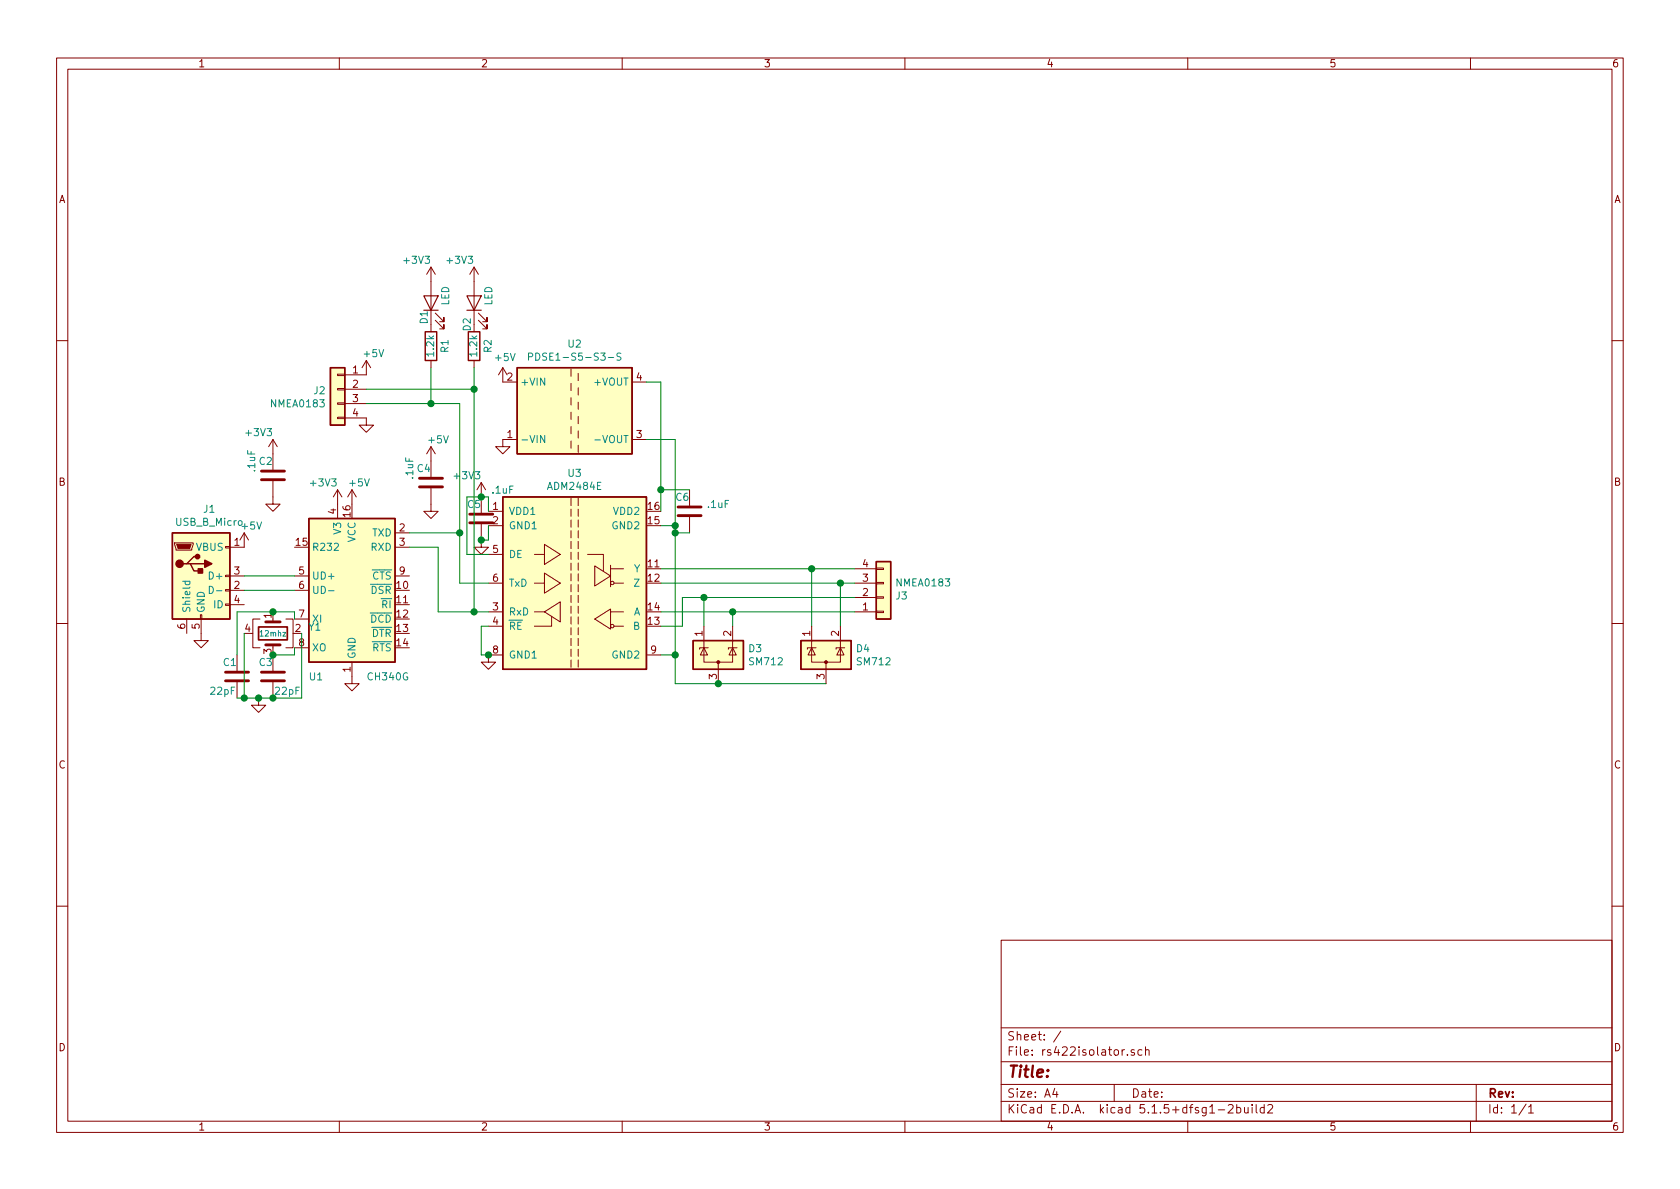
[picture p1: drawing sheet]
EESchema Schematic File Version 4
EELAYER 30 0
EELAYER END
$Descr A4 11693 8268
encoding utf-8
Sheet 1 1
Title ""
Date ""
Rev ""
Comp ""
Comment1 ""
Comment2 ""
Comment3 ""
Comment4 ""
$EndDescr
$Comp
L Interface_UART:ADM2484E U3
U 1 1
P 4000 4050
F 0 "U3" H 4000 4817 50  0000 C CNN
F 1 "ADM2484E" H 4000 4726 50  0000 C CNN
F 2 "Package_SO:SOIC-16W_7.5x10.3mm_P1.27mm" H 4000 3350 50  0001 C CNN
F 3 "https://www.analog.com/media/en/technical-documentation/data-sheets/ADM2484E.pdf" H 3250 4100 50  0001 C CNN
F 4 "C60412" H 4000 4050 50  0001 C CNN "LCSC"
	1    4000 4050
	1    0    0    -1  
$EndComp
$Comp
L Regulator_Switching:CRE1S0305S3C U2
U 1 1
P 4000 2850
F 0 "U2" H 4000 3317 50  0000 C CNN
F 1 "PDSE1-S5-S3-S" H 4000 3226 50  0000 C CNN
F 2 "Converter_DCDC:Converter_DCDC_muRata_CRE1xxxxxx3C_THT" H 4000 2450 50  0001 C CNN
F 3 "http://power.murata.com/datasheet?/data/power/ncl/kdc_cre1.pdf" H 4000 2350 50  0001 C CNN
	1    4000 2850
	1    0    0    -1  
$EndComp
$Comp
L Interface_USB:CH340G U1
U 1 1
P 2450 4100
F 0 "U1" H 2200 3500 50  0000 C CNN
F 1 "CH340G" H 2700 3500 50  0000 C CNN
F 2 "Package_SO:SOIC-16_3.9x9.9mm_P1.27mm" H 2500 3550 50  0001 L CNN
F 3 "http://www.datasheet5.com/pdf-local-2195953" H 2100 4900 50  0001 C CNN
F 4 "C14267" H 2450 4100 50  0001 C CNN "LCSC"
	1    2450 4100
	1    0    0    -1  
$EndComp
$Comp
L power:GND #PWR0101
U 1 1
P 3400 4550
F 0 "#PWR0101" H 3400 4300 50  0001 C CNN
F 1 "GND" H 3405 4377 50  0001 C CNN
F 2 "" H 3400 4550 50  0001 C CNN
F 3 "" H 3400 4550 50  0001 C CNN
	1    3400 4550
	1    0    0    -1  
$EndComp
$Comp
L power:GND #PWR0102
U 1 1
P 2450 4700
F 0 "#PWR0102" H 2450 4450 50  0001 C CNN
F 1 "GND" H 2455 4527 50  0001 C CNN
F 2 "" H 2450 4700 50  0001 C CNN
F 3 "" H 2450 4700 50  0001 C CNN
	1    2450 4700
	1    0    0    -1  
$EndComp
Wire Wire Line
	4500 3050 4700 3050
Wire Wire Line
	4700 3050 4700 3650
Wire Wire Line
	4700 3650 4600 3650
Wire Wire Line
	4600 3550 4600 3400
Wire Wire Line
	4600 2650 4500 2650
Wire Wire Line
	4600 4550 4700 4550
Wire Wire Line
	4700 4550 4700 3700
Connection ~ 4700 3650
$Comp
L Connector_Generic:Conn_01x04 J3
U 1 1
P 6150 4150
F 0 "J3" H 6230 4142 50  0000 L CNN
F 1 "NMEA0183" H 6230 4051 50  0000 L CNN
F 2 "rs422isolator:rs422connector" H 6150 4150 50  0001 C CNN
F 3 "~" H 6150 4150 50  0001 C CNN
	1    6150 4150
	1    0    0    1   
$EndComp
$Comp
L power:GND #PWR0103
U 1 1
P 3500 3050
F 0 "#PWR0103" H 3500 2800 50  0001 C CNN
F 1 "GND" H 3505 2877 50  0001 C CNN
F 2 "" H 3500 3050 50  0001 C CNN
F 3 "" H 3500 3050 50  0001 C CNN
	1    3500 3050
	1    0    0    -1  
$EndComp
$Comp
L power:+3V3 #PWR0104
U 1 1
P 2350 3500
F 0 "#PWR0104" H 2350 3350 50  0001 C CNN
F 1 "+3V3" H 2250 3650 50  0000 C CNN
F 2 "" H 2350 3500 50  0001 C CNN
F 3 "" H 2350 3500 50  0001 C CNN
	1    2350 3500
	1    0    0    -1  
$EndComp
$Comp
L power:+5V #PWR0105
U 1 1
P 2450 3500
F 0 "#PWR0105" H 2450 3350 50  0001 C CNN
F 1 "+5V" H 2500 3650 50  0000 C CNN
F 2 "" H 2450 3500 50  0001 C CNN
F 3 "" H 2450 3500 50  0001 C CNN
	1    2450 3500
	1    0    0    -1  
$EndComp
$Comp
L power:+5V #PWR0106
U 1 1
P 3500 2650
F 0 "#PWR0106" H 3500 2500 50  0001 C CNN
F 1 "+5V" H 3515 2823 50  0000 C CNN
F 2 "" H 3500 2650 50  0001 C CNN
F 3 "" H 3500 2650 50  0001 C CNN
	1    3500 2650
	1    0    0    -1  
$EndComp
$Comp
L power:GND #PWR0107
U 1 1
P 3350 3750
F 0 "#PWR0107" H 3350 3500 50  0001 C CNN
F 1 "GND" H 3355 3577 50  0001 C CNN
F 2 "" H 3350 3750 50  0001 C CNN
F 3 "" H 3350 3750 50  0001 C CNN
	1    3350 3750
	1    0    0    -1  
$EndComp
$Comp
L power:+3V3 #PWR0108
U 1 1
P 3350 3450
F 0 "#PWR0108" H 3350 3300 50  0001 C CNN
F 1 "+3V3" H 3250 3600 50  0000 C CNN
F 2 "" H 3350 3450 50  0001 C CNN
F 3 "" H 3350 3450 50  0001 C CNN
	1    3350 3450
	1    0    0    -1  
$EndComp
$Comp
L Connector:USB_B_Micro J1
U 1 1
P 1400 4000
F 0 "J1" H 1457 4467 50  0000 C CNN
F 1 "USB_B_Micro" H 1457 4376 50  0000 C CNN
F 2 "rs422isolator:USB_Mini-B_Tensility_54-00023_Vertical" H 1550 3950 50  0001 C CNN
F 3 "~" H 1550 3950 50  0001 C CNN
	1    1400 4000
	1    0    0    -1  
$EndComp
Wire Wire Line
	2050 4500 2050 4550
Wire Wire Line
	2050 4300 2050 4250
$Comp
L power:GND #PWR0109
U 1 1
P 1400 4400
F 0 "#PWR0109" H 1400 4150 50  0001 C CNN
F 1 "GND" H 1405 4227 50  0001 C CNN
F 2 "" H 1400 4400 50  0001 C CNN
F 3 "" H 1400 4400 50  0001 C CNN
	1    1400 4400
	1    0    0    -1  
$EndComp
$Comp
L power:+5V #PWR0110
U 1 1
P 3000 3200
F 0 "#PWR0110" H 3000 3050 50  0001 C CNN
F 1 "+5V" H 3050 3350 50  0000 C CNN
F 2 "" H 3000 3200 50  0001 C CNN
F 3 "" H 3000 3200 50  0001 C CNN
	1    3000 3200
	1    0    0    -1  
$EndComp
$Comp
L power:GND #PWR0111
U 1 1
P 3000 3500
F 0 "#PWR0111" H 3000 3250 50  0001 C CNN
F 1 "GND" H 3005 3327 50  0001 C CNN
F 2 "" H 3000 3500 50  0001 C CNN
F 3 "" H 3000 3500 50  0001 C CNN
	1    3000 3500
	1    0    0    -1  
$EndComp
$Comp
L power:GND #PWR0112
U 1 1
P 1900 3450
F 0 "#PWR0112" H 1900 3200 50  0001 C CNN
F 1 "GND" H 1905 3277 50  0001 C CNN
F 2 "" H 1900 3450 50  0001 C CNN
F 3 "" H 1900 3450 50  0001 C CNN
	1    1900 3450
	1    0    0    -1  
$EndComp
$Comp
L Device:C C2
U 1 1
P 1900 3300
F 0 "C2" H 1850 3400 50  0000 C CNN
F 1 ".1uF" V 1750 3400 50  0000 C CNN
F 2 "Capacitor_SMD:C_0805_2012Metric" H 1938 3150 50  0001 C CNN
F 3 "~" H 1900 3300 50  0001 C CNN
F 4 "C49678" H 1900 3300 50  0001 C CNN "LCSC"
	1    1900 3300
	1    0    0    -1  
$EndComp
$Comp
L power:+3V3 #PWR0113
U 1 1
P 1900 3150
F 0 "#PWR0113" H 1900 3000 50  0001 C CNN
F 1 "+3V3" H 1800 3300 50  0000 C CNN
F 2 "" H 1900 3150 50  0001 C CNN
F 3 "" H 1900 3150 50  0001 C CNN
	1    1900 3150
	1    0    0    -1  
$EndComp
$Comp
L Device:C C4
U 1 1
P 3000 3350
F 0 "C4" H 2950 3450 50  0000 C CNN
F 1 ".1uF" V 2850 3450 50  0000 C CNN
F 2 "Capacitor_SMD:C_0805_2012Metric" H 3038 3200 50  0001 C CNN
F 3 "~" H 3000 3350 50  0001 C CNN
F 4 "C49678" H 3000 3350 50  0001 C CNN "LCSC"
	1    3000 3350
	1    0    0    -1  
$EndComp
Wire Wire Line
	3400 4250 3300 4250
Wire Wire Line
	3050 4250 3050 3800
Wire Wire Line
	3050 3800 2850 3800
Wire Wire Line
	2850 3700 3200 3700
Wire Wire Line
	3200 3700 3200 4050
Wire Wire Line
	3200 4050 3400 4050
Wire Wire Line
	2050 4000 1700 4000
Wire Wire Line
	1700 4100 2050 4100
$Comp
L power:+5V #PWR0114
U 1 1
P 1700 3800
F 0 "#PWR0114" H 1700 3650 50  0001 C CNN
F 1 "+5V" H 1750 3950 50  0000 C CNN
F 2 "" H 1700 3800 50  0001 C CNN
F 3 "" H 1700 3800 50  0001 C CNN
	1    1700 3800
	1    0    0    -1  
$EndComp
$Comp
L power:GND #PWR0115
U 1 1
P 1800 4850
F 0 "#PWR0115" H 1800 4600 50  0001 C CNN
F 1 "GND" H 1805 4677 50  0001 C CNN
F 2 "" H 1800 4850 50  0001 C CNN
F 3 "" H 1800 4850 50  0001 C CNN
	1    1800 4850
	1    0    0    -1  
$EndComp
Wire Wire Line
	1900 4550 2050 4550
$Comp
L Device:C C1
U 1 1
P 1650 4700
F 0 "C1" H 1600 4800 50  0000 C CNN
F 1 "22pF" H 1550 4600 50  0000 C CNN
F 2 "Capacitor_SMD:C_0805_2012Metric" H 1688 4550 50  0001 C CNN
F 3 "~" H 1650 4700 50  0001 C CNN
F 4 "C1804" H 1650 4700 50  0001 C CNN "LCSC"
	1    1650 4700
	1    0    0    -1  
$EndComp
Wire Wire Line
	1900 4850 1800 4850
Connection ~ 1800 4850
Wire Wire Line
	1800 4850 1700 4850
$Comp
L power:GND #PWR0116
U 1 1
P 2550 2900
F 0 "#PWR0116" H 2550 2650 50  0001 C CNN
F 1 "GND" H 2555 2727 50  0001 C CNN
F 2 "" H 2550 2900 50  0001 C CNN
F 3 "" H 2550 2900 50  0001 C CNN
	1    2550 2900
	1    0    0    -1  
$EndComp
$Comp
L power:+5V #PWR0117
U 1 1
P 2550 2600
F 0 "#PWR0117" H 2550 2450 50  0001 C CNN
F 1 "+5V" H 2600 2750 50  0000 C CNN
F 2 "" H 2550 2600 50  0001 C CNN
F 3 "" H 2550 2600 50  0001 C CNN
	1    2550 2600
	1    0    0    -1  
$EndComp
Wire Wire Line
	2550 2700 3300 2700
Wire Wire Line
	3300 2700 3300 4250
Connection ~ 3300 4250
Wire Wire Line
	3300 4250 3050 4250
Wire Wire Line
	3200 2800 3200 3700
Connection ~ 3200 3700
$Comp
L Connector_Generic:Conn_01x04 J2
U 1 1
P 2350 2700
F 0 "J2" H 2430 2692 50  0000 L CNN
F 1 "NMEA0183" H 2430 2601 50  0000 L CNN
F 2 "Connector_PinHeader_2.54mm:PinHeader_1x04_P2.54mm_Vertical" H 2350 2700 50  0001 C CNN
F 3 "~" H 2350 2700 50  0001 C CNN
	1    2350 2700
	-1   0    0    -1  
$EndComp
$Comp
L Device:C C6
U 1 1
P 4800 3550
F 0 "C6" H 4750 3650 50  0000 C CNN
F 1 ".1uF" H 5000 3600 50  0000 C CNN
F 2 "Capacitor_SMD:C_0805_2012Metric" H 4838 3400 50  0001 C CNN
F 3 "~" H 4800 3550 50  0001 C CNN
F 4 "C49678" H 4800 3550 50  0001 C CNN "LCSC"
	1    4800 3550
	1    0    0    -1  
$EndComp
Wire Wire Line
	4800 3700 4700 3700
Connection ~ 4700 3700
Wire Wire Line
	4700 3700 4700 3650
Wire Wire Line
	4800 3400 4600 3400
Connection ~ 4600 3400
Wire Wire Line
	4600 3400 4600 2650
$Comp
L Device:C C5
U 1 1
P 3350 3600
F 0 "C5" H 3300 3700 50  0000 C CNN
F 1 ".1uF" H 3500 3800 50  0000 C CNN
F 2 "Capacitor_SMD:C_0805_2012Metric" H 3388 3450 50  0001 C CNN
F 3 "~" H 3350 3600 50  0001 C CNN
F 4 "C49678" H 3350 3600 50  0001 C CNN "LCSC"
	1    3350 3600
	1    0    0    -1  
$EndComp
Wire Wire Line
	3400 3650 3400 3750
Wire Wire Line
	3400 3750 3350 3750
Connection ~ 3350 3750
Wire Wire Line
	3400 3550 3400 3450
Wire Wire Line
	3400 3450 3350 3450
Connection ~ 3350 3450
Connection ~ 1900 4250
Wire Wire Line
	1900 4250 2050 4250
Connection ~ 1900 4550
Wire Wire Line
	1650 4250 1650 4550
Wire Wire Line
	1650 4250 1900 4250
Wire Wire Line
	1700 4400 1700 4850
Connection ~ 1700 4850
Wire Wire Line
	1700 4850 1650 4850
Wire Wire Line
	2100 4400 2100 4850
Wire Wire Line
	2100 4850 1900 4850
Connection ~ 1900 4850
Wire Wire Line
	3400 4350 3350 4350
Wire Wire Line
	3350 4350 3350 4550
Wire Wire Line
	3350 4550 3400 4550
Connection ~ 3400 4550
Wire Wire Line
	3400 3850 3250 3850
Wire Wire Line
	3250 3850 3250 3450
Wire Wire Line
	3250 3450 3350 3450
$Comp
L Device:LED D1
U 1 1
P 3000 2100
F 0 "D1" H 2900 2150 50  0000 C CNN
F 1 "LED" H 3050 2000 50  0000 C CNN
F 2 "LED_SMD:LED_0805_2012Metric" H 3000 2100 50  0001 C CNN
F 3 "~" H 3000 2100 50  0001 C CNN
F 4 "C2297" H 3000 2100 50  0001 C CNN "LCSC"
	1    3000 2100
	0    -1   -1   0   
$EndComp
$Comp
L power:+3V3 #PWR0118
U 1 1
P 3000 1950
F 0 "#PWR0118" H 3000 1800 50  0001 C CNN
F 1 "+3V3" H 2900 2100 50  0000 C CNN
F 2 "" H 3000 1950 50  0001 C CNN
F 3 "" H 3000 1950 50  0001 C CNN
	1    3000 1950
	1    0    0    -1  
$EndComp
$Comp
L Device:R R1
U 1 1
P 3000 2400
F 0 "R1" V 2900 2400 50  0000 C CNN
F 1 "1.2k" V 3000 2400 50  0000 C CNN
F 2 "Resistor_SMD:R_0805_2012Metric" V 2930 2400 50  0001 C CNN
F 3 "~" H 3000 2400 50  0001 C CNN
F 4 "C17379" V 3000 2400 50  0001 C CNN "LCSC"
	1    3000 2400
	-1   0    0    1   
$EndComp
$Comp
L power:+3V3 #PWR0119
U 1 1
P 3300 1950
F 0 "#PWR0119" H 3300 1800 50  0001 C CNN
F 1 "+3V3" H 3200 2100 50  0000 C CNN
F 2 "" H 3300 1950 50  0001 C CNN
F 3 "" H 3300 1950 50  0001 C CNN
	1    3300 1950
	1    0    0    -1  
$EndComp
$Comp
L Device:LED D2
U 1 1
P 3300 2100
F 0 "D2" H 3150 2150 50  0000 C CNN
F 1 "LED" H 3350 2000 50  0000 C CNN
F 2 "LED_SMD:LED_0805_2012Metric" H 3300 2100 50  0001 C CNN
F 3 "~" H 3300 2100 50  0001 C CNN
F 4 "C2296" H 3300 2100 50  0001 C CNN "LCSC"
	1    3300 2100
	0    -1   -1   0   
$EndComp
$Comp
L Device:R R2
U 1 1
P 3300 2400
F 0 "R2" V 3200 2400 50  0000 C CNN
F 1 "1.2k" V 3300 2400 50  0000 C CNN
F 2 "Resistor_SMD:R_0805_2012Metric" V 3230 2400 50  0001 C CNN
F 3 "~" H 3300 2400 50  0001 C CNN
F 4 "C17379" V 3300 2400 50  0001 C CNN "LCSC"
	1    3300 2400
	-1   0    0    1   
$EndComp
Wire Wire Line
	3300 2550 3300 2700
Connection ~ 3300 2700
Wire Wire Line
	3000 2550 3000 2800
Wire Wire Line
	2550 2800 3000 2800
Connection ~ 3000 2800
Wire Wire Line
	3000 2800 3200 2800
Wire Wire Line
	4600 4350 4750 4350
Wire Wire Line
	4750 4350 4750 4150
$Comp
L Power_Protection:SP0502BAHT D3
U 1 1
P 5000 4550
F 0 "D3" H 5205 4596 50  0000 L CNN
F 1 "SM712" H 5205 4505 50  0000 L CNN
F 2 "Package_TO_SOT_SMD:SOT-23" H 5225 4500 50  0001 L CNN
F 3 "sm712" H 5125 4675 50  0001 C CNN
F 4 "C32677" H 5000 4550 50  0001 C CNN "LCSC"
	1    5000 4550
	1    0    0    -1  
$EndComp
$Comp
L Power_Protection:SP0502BAHT D4
U 1 1
P 5750 4550
F 0 "D4" H 5955 4596 50  0000 L CNN
F 1 "SM712" H 5955 4505 50  0000 L CNN
F 2 "Package_TO_SOT_SMD:SOT-23" H 5975 4500 50  0001 L CNN
F 3 "sm712" H 5875 4675 50  0001 C CNN
F 4 "C32677" H 5750 4550 50  0001 C CNN "LCSC"
	1    5750 4550
	1    0    0    -1  
$EndComp
Wire Wire Line
	5750 4750 5000 4750
Wire Wire Line
	4700 4750 4700 4550
Connection ~ 5000 4750
Wire Wire Line
	5000 4750 4700 4750
Connection ~ 4700 4550
Wire Wire Line
	4750 4150 4900 4150
Wire Wire Line
	5100 4350 5100 4250
Connection ~ 5100 4250
Wire Wire Line
	5100 4250 5950 4250
Wire Wire Line
	4900 4350 4900 4150
Connection ~ 4900 4150
Wire Wire Line
	4900 4150 5950 4150
Wire Wire Line
	4600 4050 5850 4050
Wire Wire Line
	4600 3950 5650 3950
Wire Wire Line
	5850 4350 5850 4050
Connection ~ 5850 4050
Wire Wire Line
	5850 4050 5950 4050
Wire Wire Line
	5650 4350 5650 3950
Connection ~ 5650 3950
Wire Wire Line
	5650 3950 5950 3950
$Comp
L Device:C C3
U 1 1
P 1900 4700
F 0 "C3" H 1850 4800 50  0000 C CNN
F 1 "22pF" H 2000 4600 50  0000 C CNN
F 2 "Capacitor_SMD:C_0805_2012Metric" H 1938 4550 50  0001 C CNN
F 3 "~" H 1900 4700 50  0001 C CNN
F 4 "C1804" H 1900 4700 50  0001 C CNN "LCSC"
	1    1900 4700
	1    0    0    -1  
$EndComp
$Comp
L Device:Crystal_GND24 Y1
U 1 1
P 1900 4400
F 0 "Y1" V 1854 4644 50  0000 L CNN
F 1 "12mhz" V 1900 4300 39  0000 L CNN
F 2 "Crystal:Crystal_SMD_3225-4Pin_3.2x2.5mm" H 1900 4400 50  0001 C CNN
F 3 "~" H 1900 4400 50  0001 C CNN
F 4 "C9002" V 1900 4400 50  0001 C CNN "LCSC"
	1    1900 4400
	0    1    1    0   
$EndComp
Wire Wire Line
	4600 4250 5100 4250
$EndSCHEMATC
